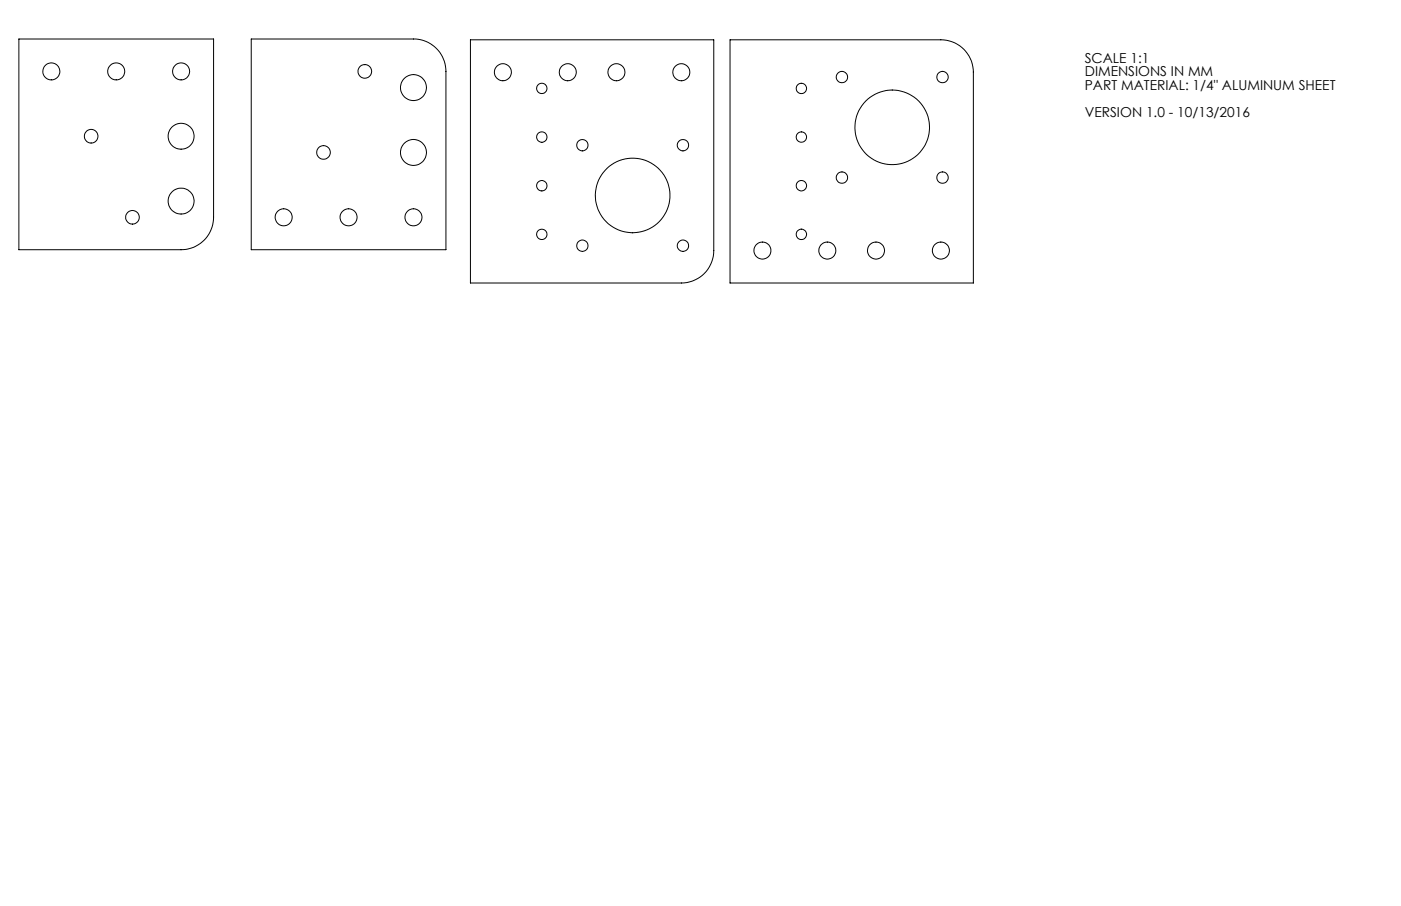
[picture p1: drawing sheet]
<svg xmlns="http://www.w3.org/2000/svg" width="432mm" height="279mm" viewBox="0 0 432 279" stroke-linecap="round" stroke-linejoin="round" font-family="sans-serif">
<g fill="none" stroke="#000" stroke-width=".31">
<path d="M5.8 12h60v55a10 10 0 0 1-10 10h-50zM77.4 12h50a10 10 0 0 1 10 10v55h-60zM145 12.3h75v65a10 10 0 0 1-10 10h-65zM225 12.3h65a10 10 0 0 1 10 10v65h-75z"/>
<circle cx="15.8" cy="22" r="2.61"/>
<circle cx="35.8" cy="22" r="2.61"/>
<circle cx="55.8" cy="22" r="2.61"/>
<circle cx="112.4" cy="22" r="2.1"/>
<circle cx="127.4" cy="27" r="4"/>
<circle cx="155" cy="22.3" r="2.63"/>
<circle cx="167" cy="27.3" r="1.6"/>
<circle cx="175" cy="22.3" r="2.63"/>
<circle cx="190" cy="22.3" r="2.63"/>
<circle cx="210" cy="22.3" r="2.63"/>
<circle cx="247" cy="27.3" r="1.59"/>
<circle cx="259.5" cy="23.8" r="1.76"/>
<circle cx="275" cy="39.3" r="11.5"/>
<circle cx="290.5" cy="23.8" r="1.76"/>
<circle cx="28.1" cy="42" r="2.1"/>
<circle cx="55.8" cy="42" r="4"/>
<circle cx="99.7" cy="47" r="2.1"/>
<circle cx="127.4" cy="47" r="4"/>
<circle cx="167" cy="57.3" r="1.6"/>
<circle cx="167" cy="42.3" r="1.6"/>
<circle cx="179.5" cy="44.8" r="1.76"/>
<circle cx="210.5" cy="44.8" r="1.76"/>
<circle cx="247" cy="42.3" r="1.59"/>
<circle cx="247" cy="57.3" r="1.59"/>
<circle cx="259.5" cy="54.8" r="1.75"/>
<circle cx="290.5" cy="54.8" r="1.75"/>
<circle cx="40.8" cy="67" r="2.1"/>
<circle cx="55.8" cy="62" r="4"/>
<circle cx="87.4" cy="67" r="2.62"/>
<circle cx="107.4" cy="67" r="2.62"/>
<circle cx="127.4" cy="67" r="2.62"/>
<circle cx="167" cy="72.3" r="1.6"/>
<circle cx="179.5" cy="75.8" r="1.76"/>
<circle cx="195" cy="60.3" r="11.5"/>
<circle cx="210.5" cy="75.8" r="1.76"/>
<circle cx="235" cy="77.3" r="2.64"/>
<circle cx="247" cy="72.3" r="1.59"/>
<circle cx="255" cy="77.3" r="2.63"/>
<circle cx="270" cy="77.3" r="2.64"/>
<circle cx="290" cy="77.3" r="2.64"/>
</g>
<g font-size="4.2">
<text x="334.3" y="19.4">SCALE 1:1</text>
<text x="334.3" y="23.5">DIMENSIONS IN MM</text>
<text x="334.3" y="27.7">PART MATERIAL: 1/4&quot; ALUMINUM SHEET</text>
<text x="334.3" y="36.1">VERSION 1.0 - 10/13/2016</text>
</g>
</svg>
